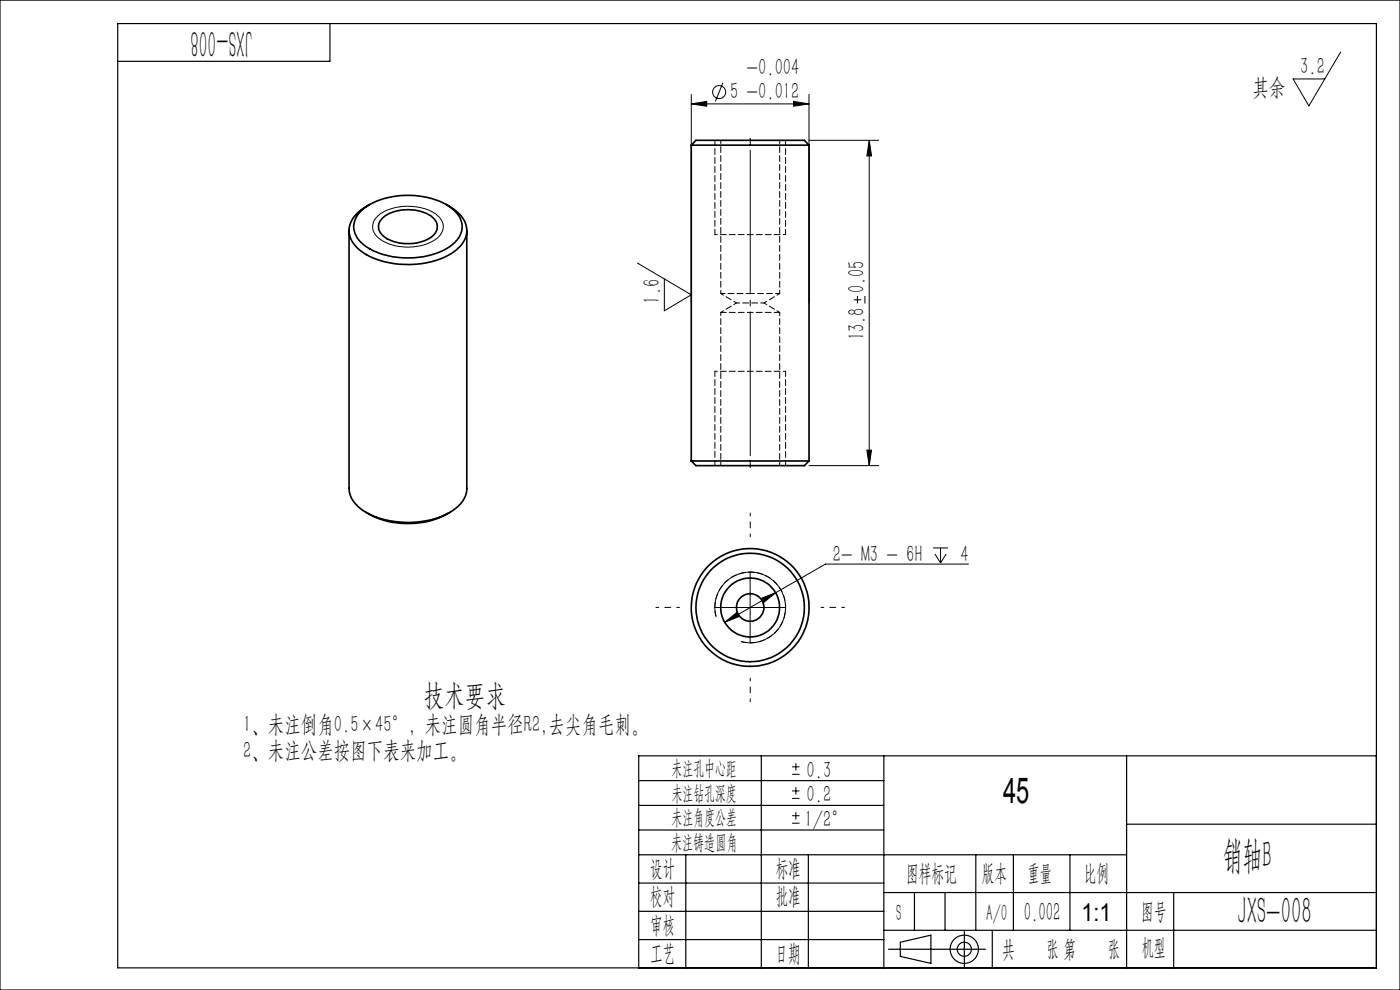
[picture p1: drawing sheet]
<svg xmlns="http://www.w3.org/2000/svg" width="297mm" height="210mm" viewBox="0 0 297 210" stroke-linecap="round" stroke-linejoin="round" font-family="sans-serif">
<g fill="none" stroke="#000" stroke-width=".21">
<path d="M153.4 17.6l-1.6 3.9M284.4 11l-6.7 11.5-3.4-5.8h6.8M146.6 22l3.3-.5v1zM146.6 20v44.3M146.6 22h25M168.3 21.5l3.3 .5-3.3 .5zM171.6 20v44.3M171.6 29.8h14.8M184.4 29.8v69M184.4 29.8l.5 3.3h-1zM80.2 45.7a10.9 10.9 0 0 1 12.5-.1 2.99 2.99 0 0 1-.4 5.3 11.1 11.1 0 0 1-12.3-.6 2.91 2.91 0 0 1 .2-4.6zM135.2 55.8l11.4 6.7-5.7 3.4v-6.7"/>
<path d="M181.1 63.6h1.6M181.9 62.8v1.6M183.5 62.8v1.6M171.6 98.8h14.8M183.9 95.5h1l-.5 3.3zM197.9 116.2h3.2M198.3 117.5l1.2 1.9M199.5 116.2v3.2M200.7 117.5l-1.2 1.9M205.5 119.7h-30.4l-10.5 6M151.6 128.9h15.1M151.9 130.8a7.5 7.5 0 0 1 6.6-9.4 7.5 7.5 0 0 1 8.1 8.1 7.5 7.5 0 0 1-9.4 6.6"/>
<path d="M153.7 132l2.7-2.1 .4 .9zM159.1 121.3v15.1M161.4 127l3.2-1.3-2.6 2.1zM164.6 125.7l-10.9 6.3M168 164.2h1.6M168 162.7h1.6M168 169.4h1.6M168 167.8h1.6M168 174.6h1.6M168 173h1.6M168.8 161.9v1.5M168.8 167v1.5"/>
<path d="M168.8 172.3v1.5"/>
<circle cx="152.6" cy="19.5" r="1.39"/>
</g>
<g fill="none" stroke="#000" stroke-width=".25">
<path d="M0 0h297v210h-297zM25 5h267v200.3h-267zM70 5v8h-45M135.5 176.1h52M135.5 165.6h52M135.5 170.8h52M161.5 160.3v45M187.5 160.3v45M239 160.3v45M239 174.8h53M292 160.3h-156.5v45M135.5 181.3h103.5"/>
<path d="M135.5 199.3h52M135.5 193.3h52M135.5 187.3h52M145.5 181.3v24M171.5 181.3v24M187.5 189.3h104.5M187.5 197.3h104.5M191 199.9l6.5-1.5v6l-6.5-1.5zM194 189.3v8M200.5 189.3v8M204.6 197.5v7.7M207 181.3v16"/>
<path d="M210.5 197.3v8M215 181.3v16M227 181.3v16M249 189.3v16M188.5 201.4h20.6"/>
<circle cx="204.6" cy="201.4" r="3"/>
<circle cx="204.6" cy="201.4" r="1.49"/>
</g>
<path d="M157.2 136.1a7.5 7.5 0 0 0 9.4-6.6 7.5 7.5 0 0 0-8.1-8.1 7.5 7.5 0 0 0-6.6 9.4" fill="none" stroke="#000" stroke-width=".21" stroke-dasharray="1.3 .6" stroke-dashoffset=".1" stroke-linecap="butt"/>
<path d="M159.2 28.8v71" fill="none" stroke="#000" stroke-width=".21" stroke-dasharray="30.5 1.3 1.3 1.3" stroke-dashoffset="-3.1"/>
<path d="M151.7 29.8v20M166.7 29.8v20M151.7 98.8v-20M166.7 98.8v-20" fill="none" stroke="#000" stroke-width=".21" stroke-dasharray="1.3 .6" stroke-dashoffset=".2"/>
<path d="M151.7 49.8h15M166.7 78.8h-15" fill="none" stroke="#000" stroke-width=".21" stroke-dasharray="1.3 .6" stroke-dashoffset=".8"/>
<path d="M159.2 113.8v-5M144.2 128.8h-5M174.2 128.8h5M159.2 143.8v5" fill="none" stroke="#000" stroke-width=".21" stroke-dasharray="30.5 1.3 1.3 1.3" stroke-dashoffset="29.9"/>
<g fill="#000">
<path d="M168.3 21.5l3.3 .5-3.3 .5zM146.6 22l3.3-.5v1z"/>
<path d="M183.9 95.5h1l-.5 3.3zM184.4 29.8l.5 3.3h-1z"/>
<path d="M153.7 132l3.1-1.2-.4-.9zM161.4 127l.6 .8 2.6-2.1z"/>
</g>
<g fill="none" stroke="#000" stroke-width=".35">
<path d="M146.6 30.8h25M146.6 30.8l1-1h23l1 1M146.6 30.8v67M171.6 30.8v67M74 48.9v54.7a6.2 6.2 0 0 0 3.7 5.1M76.7 44.7a15.5 15.5 0 0 1 12.2-3.1 11.9 11.9 0 0 1 8.4 4.1 4.4 4.4 0 0 1-1.4 6.3 17 17 0 0 1-14.4 2 8.8 8.8 0 0 1-6.2-4.5 4.4 4.4 0 0 1 1.4-4.8zM78.4 43.4a7 7 0 0 0-4.4 5.4 6.1 6.1 0 0 0 3.7 5.2 19.2 19.2 0 0 0 18.5-.5 5.3 5.3 0 0 0 2.6-6 7.7 7.7 0 0 0-4.1-4.1M81.2 46.2a9.1 9.1 0 0 1 10.6 0 2.49 2.49 0 0 1-.4 4.1 9.4 9.4 0 0 1-10.2-.3 2.42 2.42 0 0 1 0-3.8zM99 48.9v54.7a6 6 0 0 1-3.4 5 19.4 19.4 0 0 1-17.9 .1M146.6 97.8h25M146.6 97.8l1 1h23l1-1M77.7 108.7a17.9 17.9 0 0 0 17.7 0"/>
<circle cx="159.1" cy="128.9" r="12.5"/>
<circle cx="159.1" cy="128.9" r="11.5"/>
<circle cx="159.1" cy="128.9" r="2.92"/>
<circle cx="159.1" cy="128.9" r="6.3"/>
</g>
<path d="M152.9 62.3h6.3M159.2 62.3h6.2" fill="none" stroke="#000" stroke-width=".21" stroke-dasharray="1.3 .6" stroke-dashoffset=".4"/>
<path d="M152.9 29.8v32.5M152.9 62.3l3.3 2M152.9 66.3v32.5M156.2 64.3l-3.3 2M162.1 64.3h-5.9M162.1 64.3l3.3-2M165.4 62.3v-32.5M165.4 66.3l-3.3-2M165.4 98.8v-32.5" fill="none" stroke="#000" stroke-width=".21" stroke-dasharray="1.3 .6" stroke-dashoffset=".6"/>
<path d="M165.4 66.3h-12.5" fill="none" stroke="#000" stroke-width=".21" stroke-dasharray="1.3 .6" stroke-dashoffset=".1"/>
<g font-size="8.1">
<text x="53.6" y="6.3" transform="rotate(-180 53.6 6.3)">JXS-008</text>
<text x="259.4" y="184.2">销轴B</text>
<text x="262.5" y="196.1">JXS-008</text>
</g>
<text font-size="7.6" x="212.8" y="170.4">45</text>
<text font-size="6.3" x="89.9" y="149.5">技术要求</text>
<text font-size="5.6" x="217.2" y="195.4">0.002</text>
<text font-size="5.2" x="229.5" y="195.4">1:1</text>
<g font-size="5">
<text x="158.4" y="16">-0.004</text>
<text x="275.8" y="15.7">3.2</text>
<text x="154.9" y="21">5 -0.012</text>
<text x="265.7" y="20.1">其余</text>
<text x="139.9" y="64.4" transform="rotate(-90 139.9 64.4)">1.6</text>
<text x="183.4" y="62.2" transform="rotate(-90 183.4 62.2)">0.05</text>
<text x="183.4" y="72.2" transform="rotate(-90 183.4 72.2)">13.8</text>
<text x="176.7" y="119.2">2- M3 - 6H</text>
<text x="203.7" y="119.2">4</text>
<text x="51.6" y="155.3">1、未注倒角0.5×45°，未注圆角半径R2,去尖角毛刺。</text>
<text x="51.6" y="160.8">2、未注公差按图下表来加工。</text>
<text x="171.1" y="165">0.3</text>
<text x="171.1" y="170.2">0.2</text>
<text x="170.7" y="175.4">1/2°</text>
<text x="138" y="185.9">设计</text>
<text x="164.6" y="185.9">标准</text>
<text x="137.9" y="191.8">校对</text>
<text x="164.6" y="191.8">批准</text>
<text x="192.2" y="187">图样标记</text>
<text x="208.3" y="187">版本</text>
<text x="218" y="187">重量</text>
<text x="229.9" y="187">比例</text>
<text x="138" y="197.9">审核</text>
<text x="190.1" y="195.4">S</text>
<text x="209.2" y="195.4">A/0</text>
<text x="242.1" y="194.9">图号</text>
<text x="138" y="203.9">工艺</text>
<text x="164.5" y="203.9">日期</text>
<text x="212.6" y="202.9">共</text>
<text x="222" y="202.9">张 第</text>
<text x="235" y="202.9">张</text>
<text x="242.2" y="202.6">机型</text>
</g>
<g font-size="4.4">
<text x="142.5" y="164.4">未注孔中心距</text>
<text x="142.5" y="169.6">未注钻孔深度</text>
<text x="142.4" y="174.8">未注角度公差</text>
<text x="142.4" y="180.1">未注铸造圆角</text>
</g>
</svg>
